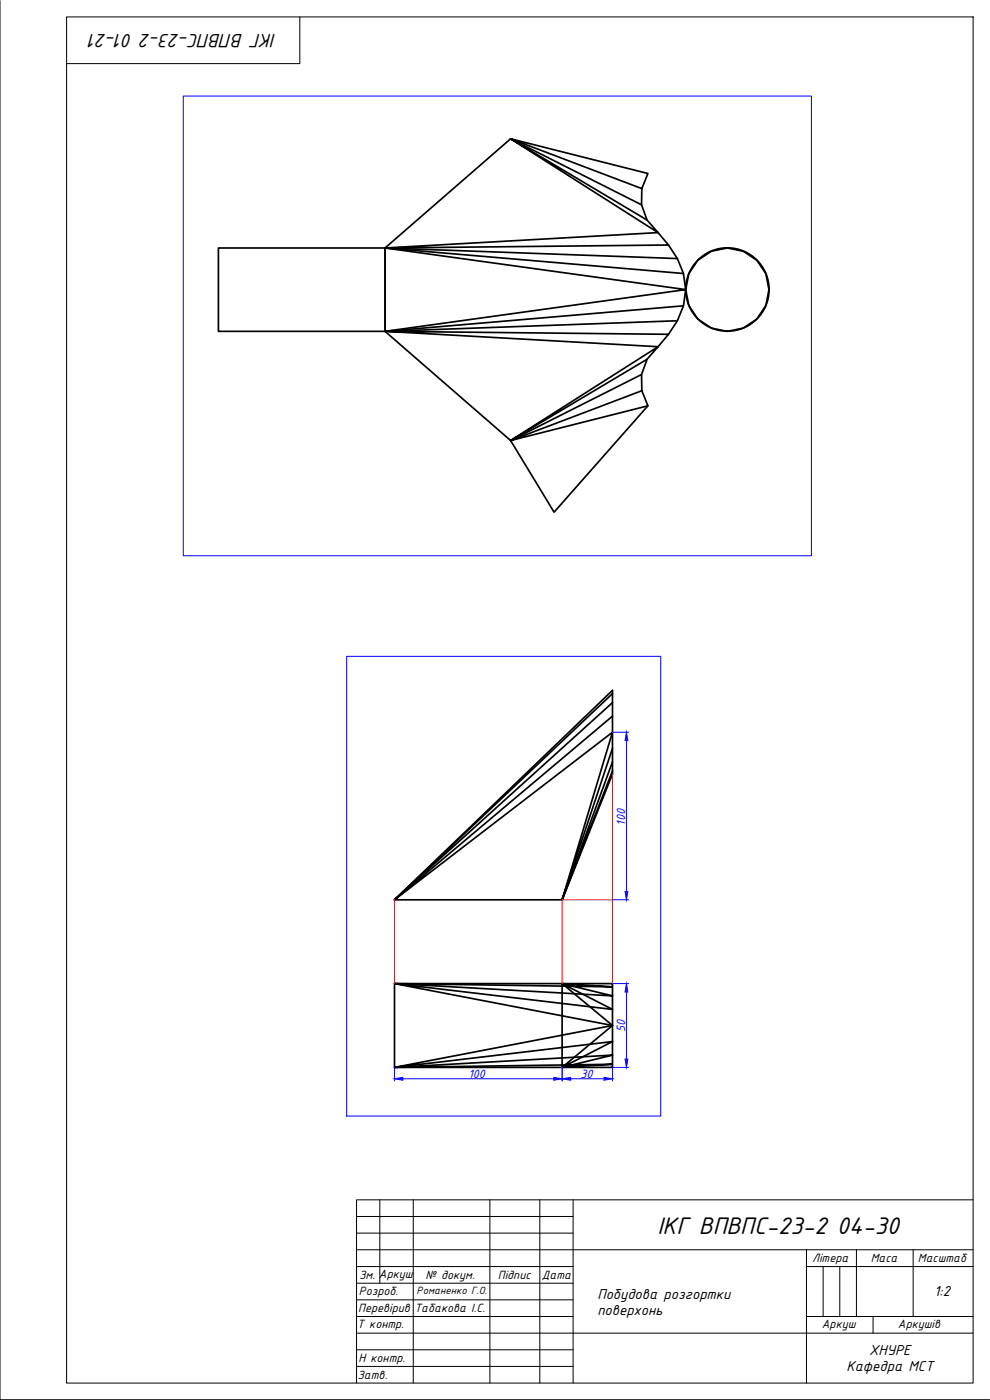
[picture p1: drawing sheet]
<svg xmlns="http://www.w3.org/2000/svg" width="297mm" height="420mm" viewBox="0 0 297 420" stroke-linecap="round" stroke-linejoin="round" font-family="sans-serif">
<!-- layer: 0 -->
<g fill="none" stroke="#000" stroke-width=".3">
<path d="M0 .2v419.9h296.9M20 5.1h272v410h-272zM90 5.1v14h-70M107 365.1h65M107 370.1h65M107 375.1h185M114 360.1v25M124 360.1v55M147 360.1v55M162 360.1v55M172 360.1v55M242 375.1v40"/>
<path d="M257 375.1v20M274 375.1v20M292 360.1h-185v55M107 380.1h65M107 385.1h65M107 390.1h65M107 395.1h65M242 380.1h50M242 395.1h50M247 380.1v15M252 380.1v15M262 395.1v5"/>
<path d="M107 400.1h185M107 405.1h65M107 410.1h65"/>
</g>
<g fill="none" stroke="#000" stroke-width=".51">
<path d="M153.2 41.7l40.9 24.3 3.3 3.8zM153.2 41.7l39.3 19.8 1.6 4.5M153.2 41.7l-37.7 32.7v25M192.6 56.6l1.8-4.5-41.2-10.4 39.4 14.9-.1 4.9M65.5 74.4h50v25h-50zM115.5 74.4l90.2 12.5-90.2 12.5M115.5 74.4l89.6 7.7 .6 4.8-.6 4.9-89.6 7.6M115.5 74.4l87.7 3.2 1.9 4.5M200.6 73.5l-3.2-3.7-81.9 4.6 85.1-.9 2.6 4.1M115.5 99.4l37.7 32.8M203.2 96.3l-2.6 4-85.1-.9 81.9 4.7 3.2-3.8M205.1 91.8l-1.9 4.5-87.7 3.1"/>
<path d="M192.5 112.4l.1 4.9-39.4 14.9 41.2-10.4-1.8-4.5M194.1 107.8l-1.6 4.6-39.3 19.8M153.2 132.2l44.2-28.1-3.3 3.7zM194.4 121.8l-28.2 31.9-13-21.5M183.8 214.9l-65.4 55.1 65.4-50.2-15.1 50.2 15.1-45.4M183.8 208.2l-65.4 61.8 65.4-59.1M183.8 228.6l-15.1 41.4 15.1-38.6M118.4 270l65.4-62.8v25.1l-15.1 37.7zM118.4 295.2l65.4 12.6-15.1 12.5 15.1-7.7-65.4 7.7 65.4-12.5-15.1-12.6 15.1 7.7zM118.4 295.2l65.4 1-15.1-1 15.1 3.7zM168.7 295.2h15.1v25.1h-15.1zM168.7 295.2h-50.3v25.1h50.3"/>
<path d="M118.4 320.3l65.4-3.6-15.1 3.6 15.1-.9z"/>
<circle cx="218.2" cy="86.9" r="12.5"/>
</g>
<!-- layer: Layer1 -->
<path d="M183.8 232.3v62.9M118.4 270v25.2M183.8 270h-15.1v25.2" fill="none" stroke="#f00" stroke-width=".3"/>
<!-- layer: sizes -->
<path d="M55 28.8h188.5v138h-188.5zM104 197h94.2v137.9h-94.2zM183.8 219.8h4.8M188 222.3v45.2M183.8 270h4.8M183.8 295.2h4.8M188 297.7v20.1M118.4 320.3v4.1M120.9 323.8h45.3M168.7 320.3v4.1M171.2 323.8h10M188.6 320.3h-4.8v4.1" fill="none" stroke="#00f" stroke-width=".3"/>
<g fill="#00f" stroke="#00f" stroke-width=".3">
<path d="M187.5 317.8h.9l-.4 2.5z"/>
<path d="M188 295.2l.4 2.5h-.9z"/>
<path d="M188 219.8l.4 2.5h-.9z"/>
<path d="M187.5 267.5h.9l-.4 2.5z"/>
<path d="M118.4 323.8l2.5-.5v.9z"/>
<path d="M166.2 323.3l2.5 .5-2.5 .4z"/>
<path d="M181.2 323.3l2.6 .5-2.6 .4z"/>
<path d="M168.7 323.8l2.5-.5v.9z"/>
</g>
<text font-size="7.8" x="197.3" y="370.3">ІКГ ВПВПС-23-2 04-30</text>
<text font-size="6.2" x="82.8" y="10.3" transform="rotate(-180 82.8 10.3)">ІКГ ВПВПС-23-2 01-21</text>
<g font-size="4.7">
<text x="179.2" y="389.7">Побудова розгортки</text>
<text x="280.3" y="388.9">1:2</text>
<text x="179.2" y="394.7">поверхонь</text>
<text x="260.8" y="406.5">ХНУРЕ</text>
<text x="254" y="411.5">Кафедра МСТ</text>
</g>
<g font-size="3.9" fill="#00f">
<text x="187.6" y="247.8" transform="rotate(-90 187.6 247.8)">100</text>
<text x="187.6" y="309.8" transform="rotate(-90 187.6 309.8)">50</text>
<text x="140.6" y="323.5">100</text>
<text x="174.2" y="323.5">30</text>
</g>
<g font-size="3.9">
<text x="107.7" y="383.7">Зм. Аркуш</text>
<text x="127.7" y="383.8">№ докум.</text>
<text x="149.4" y="383.8">Підпис</text>
<text x="162.6" y="383.8">Дата</text>
<text x="243.7" y="378.8">Літера</text>
<text x="261.2" y="378.7">Маса</text>
<text x="275.4" y="378.8">Масштаб</text>
<text x="107.7" y="388.8">Розроб.</text>
<text x="107.5" y="393.7">Перевірив</text>
<text x="124.3" y="393.8">Табакова І.С.</text>
<text x="107.2" y="398.5">Т контр.</text>
<text x="246.6" y="398.6">Аркуш</text>
<text x="269.4" y="398.7">Аркушів</text>
<text x="107.3" y="413.8">Затв.</text>
<text x="107.6" y="408.7">Н контр.</text>
</g>
<text font-size="3.4" x="125" y="388.4">Романенко Г.О.</text>
</svg>
